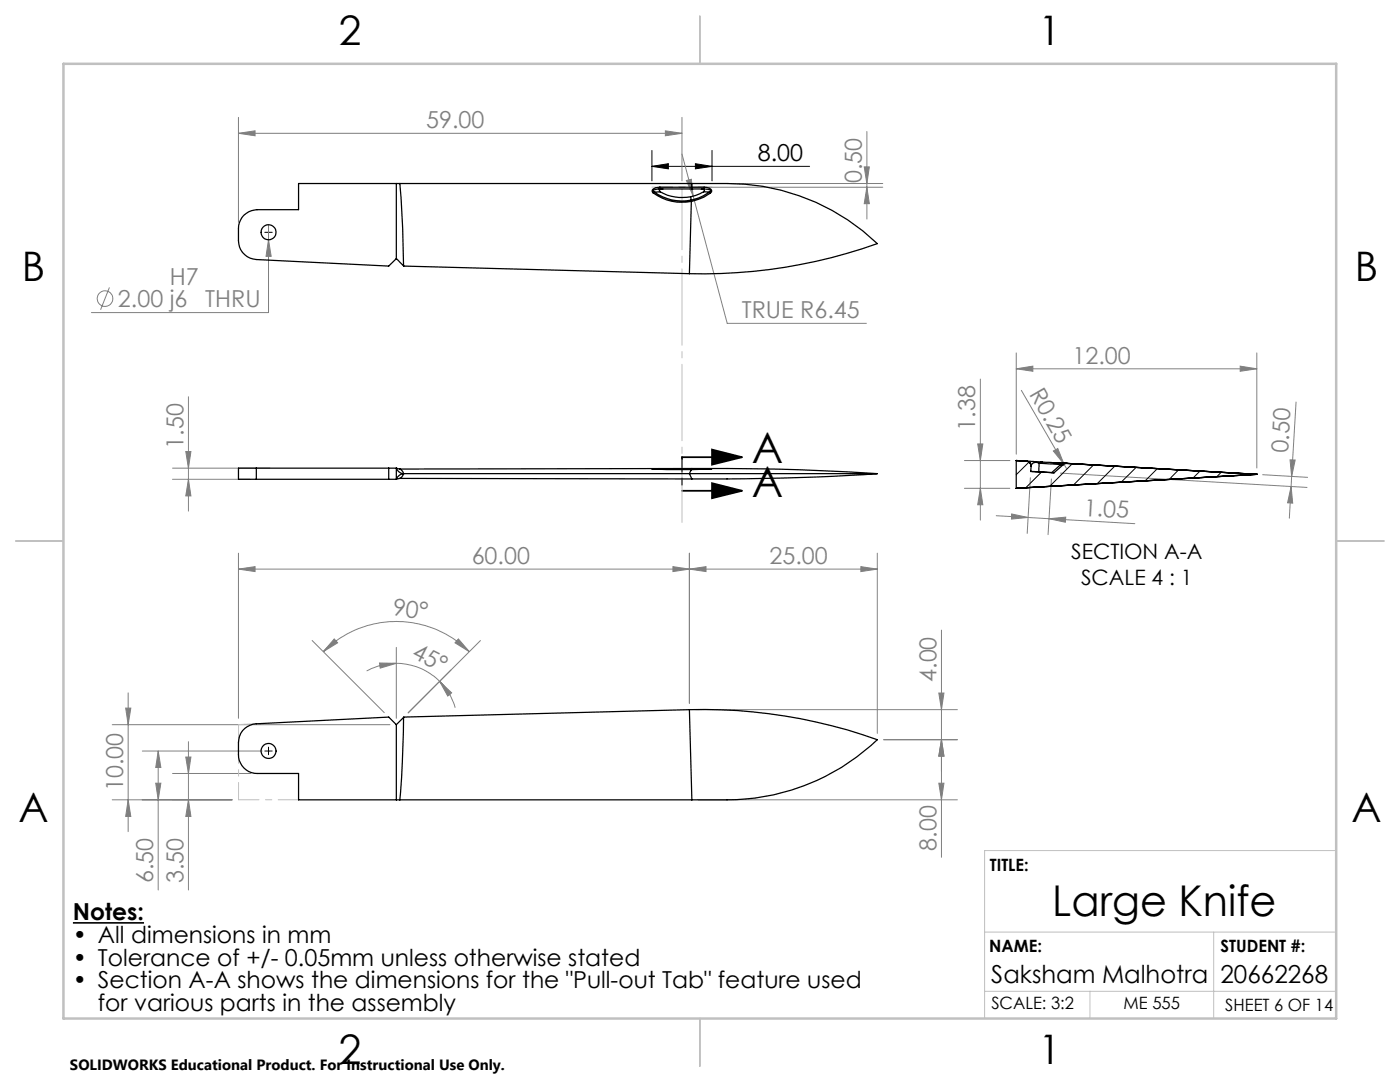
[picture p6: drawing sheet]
<svg xmlns="http://www.w3.org/2000/svg" width="279mm" height="216mm" viewBox="0 0 279 216" stroke-linecap="round" stroke-linejoin="round" font-family="sans-serif">
<g fill="none" stroke="#808080" stroke-width=".2">
<path d="M47.6 26.6l3.3-.5v1zM47.6 23.4v20.9M47.6 26.6h88.5M132.8 26.1l3.3 .5-3.3 .5zM136.1 23.4v12.7M136.1 30.7l2.2 8.4M137 36l1-.2 .3 3.3zM138.3 39.1l6.8 25.4h27.8M139.3 37.4h36.9M139.3 36.6h36.9M172.5 33.3h1l-.5 3.3zM173 37.4l.5 3.2h-1z"/>
<path d="M173 26.2v17.5M21.8 57.4l-1.7 4.4M53.6 47.8l.5 3.4h-1zM53.6 44.8v17.6h-35.4M37.6 79.2v22.8M195.7 75.6v28.2M202.8 73.6l3.3-.5v1zM202.8 70.4v20.2M202.8 73.6h48M203.8 77.9l8.5 14.7M247.5 73.1l3.3 .5-3.3 .5zM250.8 70.4v23"/>
<path d="M34.4 93.4h19.4M34.4 95.6h15.5M37.1 90.1h1l-.5 3.3zM37.6 95.6l.5 3.4h-1zM192.5 97.4h9M192.5 91.9h9M195.1 88.6h1l-.4 3.3zM195.7 97.4l.4 3.3h-1zM205.6 95.3l-.6 11.1M209.8 95.6l-.6 11.1M210.2 90l.9-.5 1.2 3.1zM211.6 94.4l49.2 2.9"/>
<path d="M212.3 92.6l.5 .9M252 94.7l8.9 .6M257.5 91.8h1l-.7 3.3zM257.7 97.1l.3 3.3-1-.1zM257.7 97.1l-.4 6.3M257.8 95.1l-.1 2M258.7 80.2l-.9 14.9M47.6 113.6l3.3-.5v1zM47.6 110.4v32.9M47.6 113.6h127.5M134.3 113.1l3.3 .5-3.3 .5zM137.6 110.4v29.9"/>
<path d="M137.6 113.6l3.3-.5v1zM171.8 113.1l3.3 .5-3.3 .5zM175.1 110.4v35.9M198.8 102.9l6.4 .4M201.9 102.6l3.3 .7-3.3 .3zM205.2 103.3l4.2 .2M209.4 103.5l3.3-.3-.1 1zM209.4 103.5l17.1 1M25.6 138.3v27.6M62.3 127.8l14.4 14.4M64.5 130a20.6 20.6 0 0 1 29.2 0M66.7 127.5l.7 .8-2.9 1.7z"/>
<path d="M75.7 132.3l3.4 .1-3.2 .9zM79.1 129.2v14.1M79.1 132.4a12.3 12.3 0 0 1 8.6 3.6M79.1 132.4a12.3 12.3 0 0 0-5.9 1.5M87.7 136l2.4 2.3-.7 .6zM87.7 136a11.8 11.8 0 0 1 3.1 5.2M91.5 127.5l2.2 2.5-2.9-1.7zM95.9 127.8l-14.4 14.4M187.4 138.3h1l-.5 3.3zM187.9 125.7v45.4M22.4 159.6h23.9M22.4 144.6h55.4"/>
<path d="M25.1 141.3h1l-.5 3.3zM25.6 159.6l.5 3.3h-1zM28.4 149.9h23.9M31.1 156.3h1l-.5 3.3zM31.6 149.9l.5 3.2h-1zM31.6 149.9v27.7M34.4 154.3h15.7M37.1 151.1h1l-.5 3.2zM37.6 159.6l.5 3.3h-1zM37.6 148v29.6M138.9 141.6h52.2M139.3 159.6h51.8"/>
<path d="M176.4 147.6h14.7M187.4 156.3h1l-.5 3.3zM187.9 147.6l.5 3.3h-1z"/>
<circle cx="21" cy="59.6" r="1.55"/>
</g>
<path d="M14.6 184.1h14.1" fill="none" stroke="#000" stroke-width=".33"/>
<path d="M136.1 91.2h12M136.1 97.9h12M142.1 89.7l6 1.5-6 1.5zM142.1 96.4l6 1.5-6 1.5z" fill="none" stroke="#000" stroke-width=".35"/>
<path d="M130.1 33.2l3.3-.5v1zM130.1 30v6.1M130.1 33.2h31.5M138.8 32.7l3.3 .5-3.3 .5zM142.1 30v6.1M52.8 46.4h1.5M53.6 45.6v1.5M52.8 149.9h1.5M53.6 149.1v1.5" fill="none" stroke="#000" stroke-width=".2"/>
<path d="M136.1 91.2v6.7" fill="none" stroke="#000" stroke-width=".35" stroke-dasharray="6.3 1.3 1.3 1.3 1.3 1.3" stroke-dashoffset="3.4"/>
<path d="M131.7 37.3h8.8" fill="none" stroke="#c0c0c0" stroke-width=".2" stroke-dasharray="15.2 1.3 1.3 1.3" stroke-dashoffset="12.7"/>
<path d="M136.1 37.3v67" fill="none" stroke="#c0c0c0" stroke-width=".2" stroke-dasharray="15.2 1.3 1.3 1.3" stroke-dashoffset="2.7"/>
<path d="M130.1 37.3h12M59.6 159.6h-12" fill="none" stroke="#c0c0c0" stroke-width=".2" stroke-dasharray="15.2 1.3 1.3 1.3" stroke-dashoffset="11.1"/>
<path d="M51.2 144.4l-3.6 .2" fill="none" stroke="#c0c0c0" stroke-width=".2" stroke-dasharray="15.2 1.3 1.3 1.3"/>
<path d="M47.6 144.6v15" fill="none" stroke="#c0c0c0" stroke-width=".2" stroke-dasharray="15.2 1.3 1.3 1.3" stroke-dashoffset="7.5"/>
<path d="M266.7 169.7h-70.2v33.5M196.5 197.8h70.2M196.5 186h70.2M217.5 197.8v5.4M242.2 186v17.2" fill="none" stroke="#c0c0c0" stroke-width=".2"/>
<path d="M139.7 3.2v9.5M3.1 107.9h9.6M266.7 107.9h9.5M139.7 203.2v9.6" fill="none" stroke="#c0c0c0" stroke-width=".25"/>
<path d="M12.7 12.7h254v190.5h-254z" fill="none" stroke="#c0c0c0" stroke-width=".5"/>
<g fill="#000">
<path d="M130.1 33.2l3.3-.5v1zM138.8 32.7l3.3 .5-3.3 .5z"/>
<path d="M142.1 89.7l6 1.5-6 1.5zM142.1 96.4l6 1.5-6 1.5z"/>
</g>
<g fill="#808080">
<path d="M210.2 90l.9-.5 1.2 3.1z"/>
<path d="M132.8 26.1l3.3 .5-3.3 .5zM47.6 26.6l3.3-.5v1zM134.3 113.1l3.3 .5-3.3 .5zM47.6 113.6l3.3-.5v1z"/>
<path d="M37.6 159.6l.5 3.3h-1zM37.1 151.1h1l-.5 3.2z"/>
<path d="M31.6 149.9l.5 3.2h-1zM31.1 156.3h1l-.5 3.3zM25.1 141.3h1l-.5 3.3zM25.6 159.6l.5 3.3h-1z"/>
<path d="M87.7 136l2.4 2.3-.7 .6zM75.7 132.3l3.4 .1-3.2 .9z"/>
<path d="M91.5 127.5l2.2 2.5-2.9-1.7zM66.7 127.5l.7 .8-2.9 1.7z"/>
<path d="M53.6 47.8l-.5 3.4h1zM137 36l1.3 3.1-.3-3.3zM137.6 113.6l3.3-.5v1zM171.8 113.1l3.3 .5-3.3 .5z"/>
<path d="M202.8 73.6l3.3-.5v1zM247.5 73.1l3.3 .5-3.3 .5z"/>
<path d="M257.7 97.1l.3 3.3-1-.1zM257.5 91.8h1l-.7 3.3z"/>
<path d="M173 37.4l.5 3.2h-1zM172.5 33.3h1l-.5 3.3z"/>
<path d="M187.9 147.6l.5 3.3h-1zM187.4 138.3h1l-.5 3.3z"/>
<path d="M195.7 97.4l.4 3.3h-1zM195.1 88.6h1l-.4 3.3z"/>
<path d="M37.1 90.1h1l-.5 3.3zM37.6 95.6l.5 3.4h-1zM187.9 147.6l.5 3.3h-1zM187.4 156.3h1l-.5 3.3z"/>
<path d="M201.9 102.6l3.3 .7-3.3 .3zM209.4 103.5l3.3-.3-.1 1z"/>
</g>
<g fill="none" stroke="#000" stroke-width=".25">
<path d="M79.1 36.6h.7M79.1 36.6h-19.5v5.2h-8.3a3.7 3.7 0 0 0-3.7 3.8 6.5 6.5 0 0 0 .8 4.8 3.8 3.8 0 0 0 2.8 1.4l26.4 1.3 1.5-1.5M79.1 36.6v15M79.8 36.6a209.3 209.3 0 0 1 .7 16.5M79.8 36.6h65.3a43.4 43.4 0 0 1 30 12 103.6 103.6 0 0 1-37.5 6M130.4 38.5a9.7 9.7 0 0 0 7.6 1.7M130.6 38.3l-.2 .2M130.6 38.3a9.3 9.3 0 0 0 7.3 1.6M131.5 37.7h.1M131.6 37.7h.1M131.6 37.7l-1.2 .3-.1 .1 .3 .2M131.7 37.4a1.78 1.78 0 0 0-1.5 .4l-.1 .3 .3 .4"/>
<path d="M131.7 37.7h8.9l1.1 .2 .2 .2-.3 .2M131.7 37.4v.3M131.7 37.4h6.3M131.8 38.3h-1.2M131.8 38.3a9.1 9.1 0 0 0 6 1M132.3 37.7l-.6 .2-.1 .2 .2 .2M137.8 39.3l.1 .6M137.9 39.9l.1 .3M137.9 39.9h.1M138 37.4h2.5M138 37.7h.1M138 37.4v.3"/>
<path d="M138.1 36.6l-.1 .8M140 37.7l.6 .3-.2 .3M140.4 38.3l-1.6 .7-1 .3M140.4 38.3h1.2M140.5 37.4a1.46 1.46 0 0 1 1.5 .6l-.2 .5M140.5 37.4v.3M141.6 38.3l.2 .2M141.6 38.3a8.7 8.7 0 0 1-3.7 1.6M141.8 38.5a10.2 10.2 0 0 1-3.8 1.7M79.1 51.6l1.4 1.5M80.5 53.1l57.1 1.5M138 40.2l-.4 14.4"/>
<path d="M138 40.2h.1M51.2 93.4h-3.6v2.2h3.6M51.2 93.4h27.9M51.2 95.6h27.9M51.2 93.4v2.2M77.6 93.4v2.2M79.1 93.4l.7 .2M79.1 93.4a1.65 1.65 0 0 0 1.4 1.1M79.1 93.4v2.2M79.8 93.6l.4 .3 .3 .6M79.8 95.5l-.7 .1M79.8 95.5l58.3 .1"/>
<path d="M80.5 94.5l-.3 .7-.4 .3M80.5 94.5a1.58 1.58 0 0 0-1.4 1.1M80.5 94.5h57.1M80.6 94.5h-.1M130.2 93.6h.2M131.7 93.6h-1.6l7.9 .1M131.7 93.6v.1M137.6 94.5h37.5M137.6 94.5l.5 1.1M138 93.7l-.4 .8M138 93.5h2.5M138 93.5v.2"/>
<path d="M138 93.5l-6.3 .1M138.1 93.5a487.2 487.2 0 0 1 37 1M138.1 93.5h-.1M138.1 93.5l-58.3 .1M140.5 93.5l1.5 .1-4 .1M140.5 93.5v.1M141.7 93.6h.3M175.1 94.5a499.1 499.1 0 0 1-37 1.1M202.8 91.9h.1M202.8 97.4h.1M202.8 91.9l2 .1M202.8 91.9v5.5"/>
<path d="M204.8 92a1.07 1.07 0 0 1 1 1M204.8 92a1.03 1.03 0 0 1 1 1.1M204.8 92h.1M204.8 92l3.2 .2M204.8 92a1.02 1.02 0 0 1 1 1M205.7 94.1l1.6 .1M205.8 93h.1M205.8 93.1l-.1 1 4.7 .2M207.3 94.2l2.6 .1M207.4 92.5l-.1 1.7M207.4 92.5l4.3 .2M207.4 92.5l-.8-.2a.93 .93 0 0 0-.8 .7"/>
<path d="M208 92.2l4.4 .2M208 92.2l-.6 .3M209.9 94.3h.5M210.3 92.3l40.6 2.4M211.7 92.7h.1M211.7 92.7h.5M211.7 92.7l-1.8 1.6M212.2 92.7l-1.8 1.6M212.4 92.4l-.7 .3M212.4 92.4l.5 .1M212.4 92.4h.1M212.9 92.5l-.7 .2"/>
<path d="M212.9 92.5h.1M250.7 94.7h.1M250.8 94.7h.1M250.8 94.7l-48 2.7M250.9 94.7l-48.1 2.7M79.1 159.6h.7M79.1 144.6l-1.5-1.5-26.4 1.3a3.7 3.7 0 0 0-3.6 3.8 6.4 6.4 0 0 0 .4 4.1 3.7 3.7 0 0 0 3.3 2h8.3v5.3h19.5M79.1 144.6v15M79.8 159.6h58.3M80.5 143.2l-.2 8.9-.5 7.5M80.5 143.2l-1.4 1.4M137.6 141.6a103.6 103.6 0 0 1 37.5 6 43.6 43.6 0 0 1-30 12h-7"/>
<path d="M137.6 141.6l-57.1 1.6M137.6 141.6l.5 18"/>
<circle cx="53.6" cy="46.3" r="1.5"/>
<circle cx="53.6" cy="149.8" r="1.5"/>
</g>
<path d="M205.4 92.2l-2.6 2.5M207.9 94.2l-3.2 3.1M214 92.5l-4.5 4.5M218.2 92.8l-4 4M222.5 93l-3.5 3.5M226.7 93.3l-2.9 2.9M231 93.5l-2.5 2.5M235.2 93.8l-1.9 1.9M239.5 94l-1.4 1.4M243.7 94.3l-.8 .8M247.9 94.5l-.3 .3" fill="none" stroke="#000" stroke-width=".2"/>
<g font-size="8.5">
<text x="150.1" y="92.5">A</text>
<text x="150.1" y="99.2">A</text>
<text x="210" y="182.8">Large Knife</text>
</g>
<g font-size="8.1">
<text x="67.6" y="8.9">2</text>
<text x="207.3" y="8.9">1</text>
<text x="4.4" y="56.1">B</text>
<text x="270.4" y="56.1">B</text>
<text x="3.7" y="164.1">A</text>
<text x="269.7" y="164.1">A</text>
<text x="67.6" y="212.4">2</text>
<text x="207.3" y="212.4">1</text>
</g>
<g font-size="4.9">
<text x="197.8" y="196.1">Saksham Malhotra</text>
<text x="243.6" y="196.1">20662268</text>
</g>
<g font-size="4.7" fill="#808080">
<text x="85" y="25.6">59.00</text>
<text x="172" y="36.6" transform="rotate(-90 172 36.6)">0.50</text>
<text x="33.9" y="56.8">H7</text>
<text x="23.5" y="61.3">2.00 j6</text>
<text x="41" y="61.3">THRU</text>
<text x="148" y="63.5">TRUE R6.45</text>
<text x="214" y="72.5">12.00</text>
<text x="205.3" y="78.5" transform="rotate(60 205.3 78.5)">R0.25</text>
<text x="36.6" y="89.5" transform="rotate(-90 36.6 89.5)">1.50</text>
<text x="194.6" y="86" transform="rotate(-90 194.6 86)">1.38</text>
<text x="257.1" y="90.5" transform="rotate(-87 257.1 90.5)">0.50</text>
<text x="216.2" y="102.9" transform="rotate(3 216.2 102.9)">1.05</text>
<text x="94.1" y="112.5">60.00</text>
<text x="153.6" y="112.5">25.00</text>
<text x="78.2" y="122.7" transform="rotate(7 78.2 122.7)">90°</text>
<text x="82" y="131.2" transform="rotate(27 82 131.2)">45°</text>
<text x="186.9" y="136.1" transform="rotate(-90 186.9 136.1)">4.00</text>
<text x="24.6" y="157.9" transform="rotate(-90 24.6 157.9)">10.00</text>
<text x="186.9" y="169.8" transform="rotate(-90 186.9 169.8)">8.00</text>
<text x="30.6" y="176.3" transform="rotate(-90 30.6 176.3)">6.50</text>
<text x="36.6" y="176.3" transform="rotate(-90 36.6 176.3)">3.50</text>
</g>
<g font-size="4.7">
<text x="151.2" y="32.2">8.00</text>
<text x="14.6" y="183.6">Notes:</text>
<text x="14.6" y="188.2">• All dimensions in mm</text>
<text x="14.6" y="192.7">• Tolerance of +/- 0.05mm unless otherwise stated</text>
<text x="14.6" y="197.2">• Section A-A shows the dimensions for the &quot;Pull-out Tab&quot; feature used</text>
<text x="19.6" y="201.7">for various parts in the assembly</text>
</g>
<g font-size="4.2">
<text x="213.8" y="111.5">SECTION A-A</text>
<text x="215.7" y="116.7">SCALE 4 : 1</text>
</g>
<g font-size="3.4">
<text x="197.5" y="173.8">TITLE:</text>
<text x="197.4" y="190">NAME:</text>
<text x="243.6" y="190">STUDENT #:</text>
<text x="197.8" y="201.3">SCALE: 3:2</text>
<text x="224.2" y="201.3">ME 555</text>
<text x="244.5" y="201.7">SHEET 6 OF 14</text>
</g>
<text font-size="3" x="14" y="213.5">SOLIDWORKS Educational Product. For Instructional Use Only.</text>
</svg>
